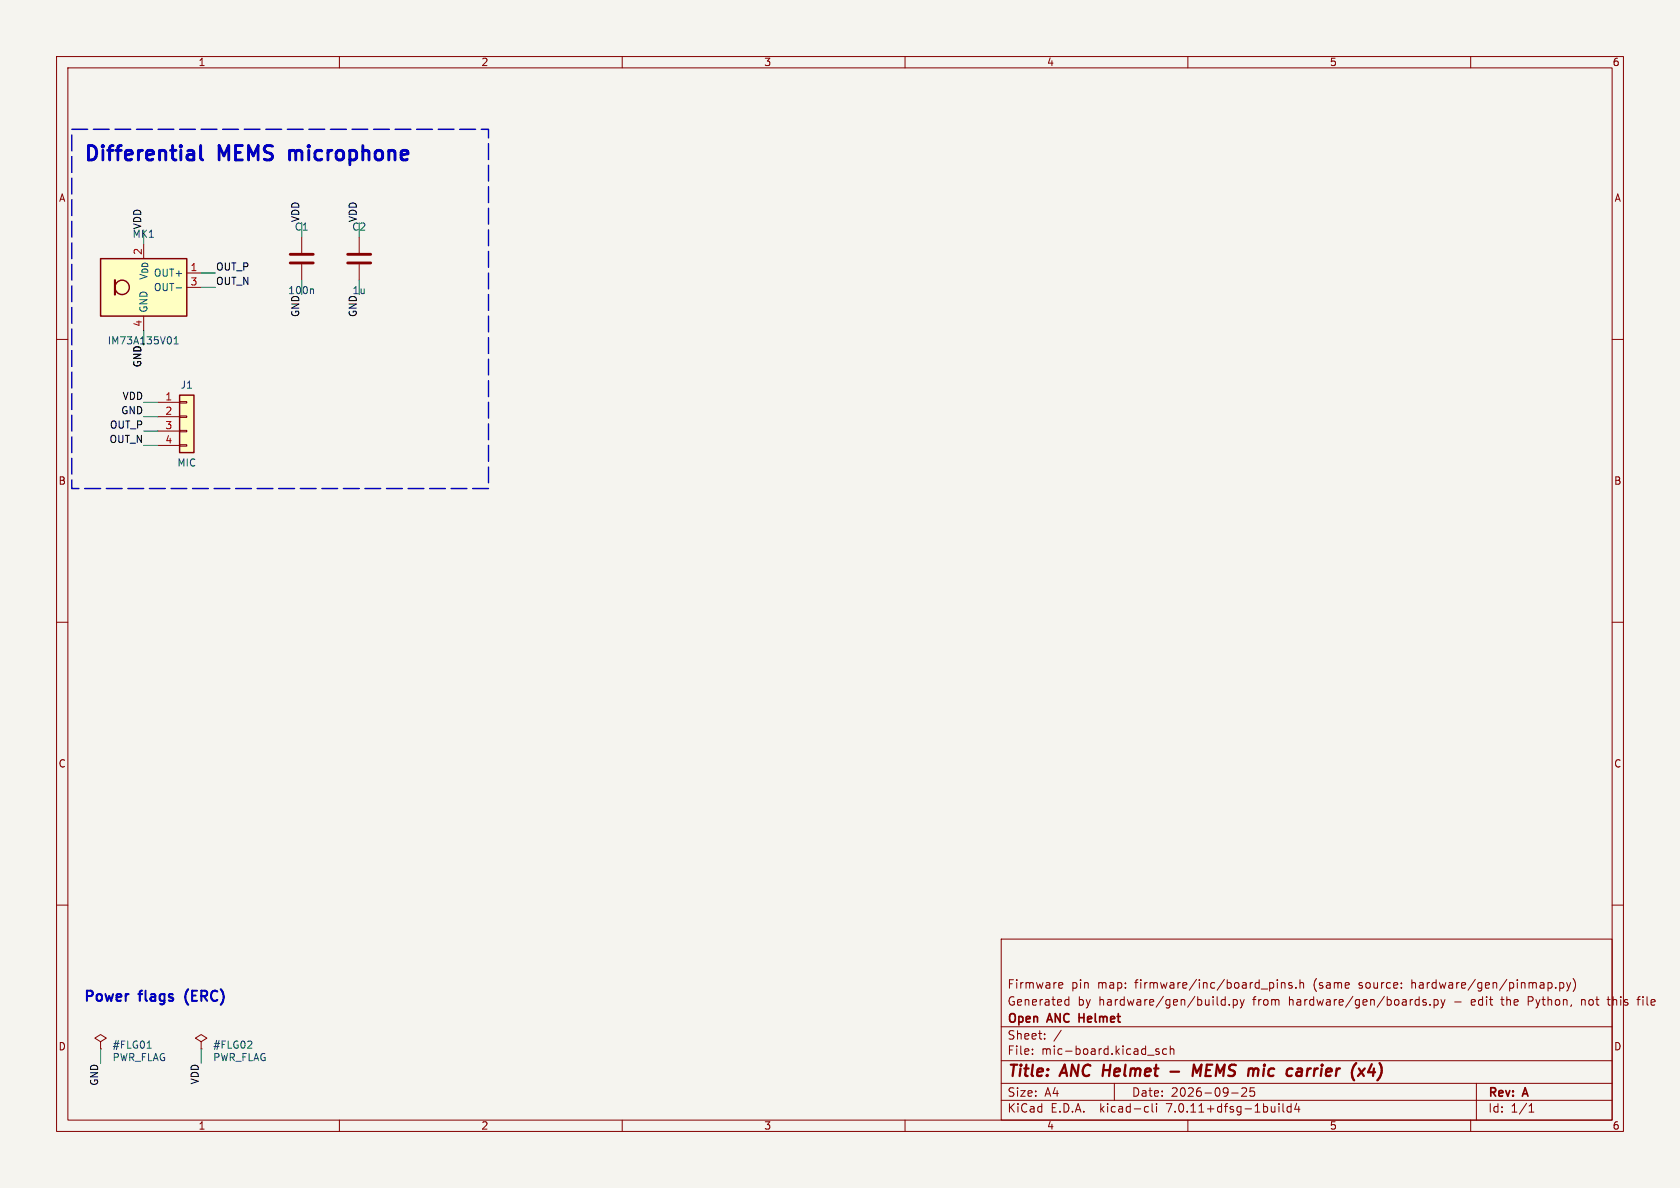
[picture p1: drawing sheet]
(kicad_sch (version 20230121) (generator eeschema)
 (paper "A4")
 (title_block (title "ANC Helmet - MEMS mic carrier (x4)") (date "2026-09-25") (rev "A") (company "Open ANC Helmet")
  (comment 1 "Generated by hardware/gen/build.py from hardware/gen/boards.py - edit the Python, not this file")
  (comment 2 "Firmware pin map: firmware/inc/board_pins.h (same source: hardware/gen/pinmap.py)"))
 (lib_symbols
 (symbol "Sensor_Audio:IM73A135V01" (in_bom yes) (on_board yes)
  (property "Reference" "MK" (at 5.08 6.35 0) (effects (font (size 1.27 1.27))))
  (property "Value" "IM73A135V01" (at 11.43 -6.35 0) (effects (font (size 1.27 1.27))))
  (property "Footprint" "Sensor_Audio:Infineon_PG-LLGA-5-2" (at 0 19.05 0) (effects (font (size 1.27 1.27)) hide))
  (property "Datasheet" "https://www.infineon.com/dgdl/Infineon-IM73A135-DataSheet-v01_00-EN.pdf?fileId=8ac78c8c7f2a768a017fadec36b84500" (at 0 -17.78 0) (effects (font (size 1.27 1.27)) hide))
  (symbol "IM73A135V01_1_1"
   (rectangle (start -7.62 5.08) (end 7.62 -5.08) (stroke (width 0.254) (type default)) (fill (type background)))
   (circle (center -3.81 0) (radius 1.27) (stroke (width 0.254) (type default)) (fill (type none)))
   (polyline (pts (xy -5.08 1.27) (xy -5.08 -1.27)) (stroke (width 0.381) (type default)) (fill (type none)))
   (pin output line (at 10.16 2.54 180) (length 2.54) (name "OUT+" (effects (font (size 1.27 1.27)))) (number "1" (effects (font (size 1.27 1.27)))))
   (pin power_in line (at 0 7.62 270) (length 2.54) (name "V_{DD}" (effects (font (size 1.27 1.27)))) (number "2" (effects (font (size 1.27 1.27)))))
   (pin output line (at 10.16 0 180) (length 2.54) (name "OUT-" (effects (font (size 1.27 1.27)))) (number "3" (effects (font (size 1.27 1.27)))))
   (pin power_in line (at 0 -7.62 90) (length 2.54) (name "GND" (effects (font (size 1.27 1.27)))) (number "4" (effects (font (size 1.27 1.27)))))
   (pin passive line (at 0 -7.62 90) (length 2.54) hide (name "GND" (effects (font (size 1.27 1.27)))) (number "5" (effects (font (size 1.27 1.27)))))))
 (symbol "Device:C"
  (pin_numbers hide)
  (pin_names
   (offset 0.254)) (in_bom yes) (on_board yes)
  (property "Reference" "C" (at 0.635 2.54 0) (effects (font (size 1.27 1.27)) (justify left)))
  (property "Value" "C" (at 0.635 -2.54 0) (effects (font (size 1.27 1.27)) (justify left)))
  (property "Footprint" "" (at 0.9652 -3.81 0) (effects (font (size 1.27 1.27)) hide))
  (property "Datasheet" "~" (at 0 0 0) (effects (font (size 1.27 1.27)) hide))
  (symbol "C_0_1"
   (polyline (pts (xy -2.032 -0.762) (xy 2.032 -0.762)) (stroke (width 0.508) (type default)) (fill (type none)))
   (polyline (pts (xy -2.032 0.762) (xy 2.032 0.762)) (stroke (width 0.508) (type default)) (fill (type none))))
  (symbol "C_1_1"
   (pin passive line (at 0 3.81 270) (length 2.794) (name "~" (effects (font (size 1.27 1.27)))) (number "1" (effects (font (size 1.27 1.27)))))
   (pin passive line (at 0 -3.81 90) (length 2.794) (name "~" (effects (font (size 1.27 1.27)))) (number "2" (effects (font (size 1.27 1.27)))))))
 (symbol "Connector_Generic:Conn_01x04"
  (pin_names
   (offset 1.016) hide) (in_bom yes) (on_board yes)
  (property "Reference" "J" (at 0 5.08 0) (effects (font (size 1.27 1.27))))
  (property "Value" "Conn_01x04" (at 0 -7.62 0) (effects (font (size 1.27 1.27))))
  (property "Footprint" "" (at 0 0 0) (effects (font (size 1.27 1.27)) hide))
  (property "Datasheet" "~" (at 0 0 0) (effects (font (size 1.27 1.27)) hide))
  (symbol "Conn_01x04_1_1"
   (rectangle (start -1.27 -4.953) (end 0 -5.207) (stroke (width 0.1524) (type default)) (fill (type none)))
   (rectangle (start -1.27 -2.413) (end 0 -2.667) (stroke (width 0.1524) (type default)) (fill (type none)))
   (rectangle (start -1.27 0.127) (end 0 -0.127) (stroke (width 0.1524) (type default)) (fill (type none)))
   (rectangle (start -1.27 2.667) (end 0 2.413) (stroke (width 0.1524) (type default)) (fill (type none)))
   (rectangle (start -1.27 3.81) (end 1.27 -6.35) (stroke (width 0.254) (type default)) (fill (type background)))
   (pin passive line (at -5.08 2.54 0) (length 3.81) (name "Pin_1" (effects (font (size 1.27 1.27)))) (number "1" (effects (font (size 1.27 1.27)))))
   (pin passive line (at -5.08 0 0) (length 3.81) (name "Pin_2" (effects (font (size 1.27 1.27)))) (number "2" (effects (font (size 1.27 1.27)))))
   (pin passive line (at -5.08 -2.54 0) (length 3.81) (name "Pin_3" (effects (font (size 1.27 1.27)))) (number "3" (effects (font (size 1.27 1.27)))))
   (pin passive line (at -5.08 -5.08 0) (length 3.81) (name "Pin_4" (effects (font (size 1.27 1.27)))) (number "4" (effects (font (size 1.27 1.27)))))))
 (symbol "power:PWR_FLAG"
  (power)
  (pin_numbers hide)
  (pin_names
   (offset 0) hide) (in_bom yes) (on_board yes)
  (property "Reference" "#FLG" (at 0 1.905 0) (effects (font (size 1.27 1.27)) hide))
  (property "Value" "PWR_FLAG" (at 0 3.81 0) (effects (font (size 1.27 1.27))))
  (property "Footprint" "" (at 0 0 0) (effects (font (size 1.27 1.27)) hide))
  (property "Datasheet" "~" (at 0 0 0) (effects (font (size 1.27 1.27)) hide))
  (symbol "PWR_FLAG_0_0"
   (pin power_out line (at 0 0 90) (length 0) (name "pwr" (effects (font (size 1.27 1.27)))) (number "1" (effects (font (size 1.27 1.27))))))
  (symbol "PWR_FLAG_0_1"
   (polyline (pts (xy 0 0) (xy 0 1.27) (xy -1.016 1.905) (xy 0 2.54) (xy 1.016 1.905) (xy 0 1.27)) (stroke (width 0) (type default)) (fill (type none))))))
 (text "Differential MEMS microphone" (at 14.7 28.86 0) (effects (font (size 2.54 2.54) bold) (justify left bottom)))
 (symbol (lib_id "Sensor_Audio:IM73A135V01") (at 25.4 50.8 0) (unit 1) (in_bom yes) (on_board yes) (dnp no)
  (property "Reference" "MK1" (at 25.4 41.38 0) (effects (font (size 1.27 1.27))))
  (property "Value" "IM73A135V01" (at 25.4 60.22 0) (effects (font (size 1.27 1.27))))
  (property "Footprint" "Sensor_Audio:Infineon_PG-LLGA-5-2" (at 25.4 50.8 0) (effects (font (size 1.27 1.27)) hide))
  (property "Datasheet" "" (at 25.4 50.8 0) (effects (font (size 1.27 1.27)) hide))
  (property "MPN" "IM73A135V01XTSA1" (at 25.4 50.8 0) (effects (font (size 1.27 1.27)) hide))
  (property "Note" "top port: the sound hole faces away from the PCB" (at 25.4 50.8 0) (effects (font (size 1.27 1.27)) hide)) (pin "1") (pin "2") (pin "3") (pin "4") (pin "5"))
 (wire (pts (xy 35.56 48.26) (xy 38.1 48.26)) (stroke (width 0) (type default)))
 (label "OUT_P" (at 38.1 48.26 0) (fields_autoplaced) (effects (font (size 1.27 1.27)) (justify left bottom)))
 (wire (pts (xy 25.4 43.18) (xy 25.4 40.64)) (stroke (width 0) (type default)))
 (label "VDD" (at 25.4 40.64 90) (fields_autoplaced) (effects (font (size 1.27 1.27)) (justify left bottom)))
 (wire (pts (xy 35.56 50.8) (xy 38.1 50.8)) (stroke (width 0) (type default)))
 (label "OUT_N" (at 38.1 50.8 0) (fields_autoplaced) (effects (font (size 1.27 1.27)) (justify left bottom)))
 (wire (pts (xy 25.4 58.42) (xy 25.4 60.96)) (stroke (width 0) (type default)))
 (label "GND" (at 25.4 60.96 270) (fields_autoplaced) (effects (font (size 1.27 1.27)) (justify right bottom)))
 (wire (pts (xy 25.4 58.42) (xy 25.4 60.96)) (stroke (width 0) (type default)))
 (label "GND" (at 25.4 60.96 270) (fields_autoplaced) (effects (font (size 1.27 1.27)) (justify right bottom)))
 (symbol (lib_id "Device:C") (at 53.34 45.72 0) (unit 1) (in_bom yes) (on_board yes) (dnp no)
  (property "Reference" "C1" (at 53.34 40.11 0) (effects (font (size 1.27 1.27))))
  (property "Value" "100n" (at 53.34 51.33 0) (effects (font (size 1.27 1.27))))
  (property "Footprint" "Capacitor_SMD:C_0402_1005Metric" (at 53.34 45.72 0) (effects (font (size 1.27 1.27)) hide))
  (property "Datasheet" "" (at 53.34 45.72 0) (effects (font (size 1.27 1.27)) hide))
  (property "MPN" "100n X7R" (at 53.34 45.72 0) (effects (font (size 1.27 1.27)) hide)) (pin "1") (pin "2"))
 (wire (pts (xy 53.34 41.91) (xy 53.34 39.37)) (stroke (width 0) (type default)))
 (label "VDD" (at 53.34 39.37 90) (fields_autoplaced) (effects (font (size 1.27 1.27)) (justify left bottom)))
 (wire (pts (xy 53.34 49.53) (xy 53.34 52.07)) (stroke (width 0) (type default)))
 (label "GND" (at 53.34 52.07 270) (fields_autoplaced) (effects (font (size 1.27 1.27)) (justify right bottom)))
 (symbol (lib_id "Device:C") (at 63.5 45.72 0) (unit 1) (in_bom yes) (on_board yes) (dnp no)
  (property "Reference" "C2" (at 63.5 40.11 0) (effects (font (size 1.27 1.27))))
  (property "Value" "1u" (at 63.5 51.33 0) (effects (font (size 1.27 1.27))))
  (property "Footprint" "Capacitor_SMD:C_0402_1005Metric" (at 63.5 45.72 0) (effects (font (size 1.27 1.27)) hide))
  (property "Datasheet" "" (at 63.5 45.72 0) (effects (font (size 1.27 1.27)) hide))
  (property "MPN" "1u X5R" (at 63.5 45.72 0) (effects (font (size 1.27 1.27)) hide)) (pin "1") (pin "2"))
 (wire (pts (xy 63.5 41.91) (xy 63.5 39.37)) (stroke (width 0) (type default)))
 (label "VDD" (at 63.5 39.37 90) (fields_autoplaced) (effects (font (size 1.27 1.27)) (justify left bottom)))
 (wire (pts (xy 63.5 49.53) (xy 63.5 52.07)) (stroke (width 0) (type default)))
 (label "GND" (at 63.5 52.07 270) (fields_autoplaced) (effects (font (size 1.27 1.27)) (justify right bottom)))
 (symbol (lib_id "Connector_Generic:Conn_01x04") (at 33.02 73.66 0) (unit 1) (in_bom yes) (on_board yes) (dnp no)
  (property "Reference" "J1" (at 33.02 68.05 0) (effects (font (size 1.27 1.27))))
  (property "Value" "MIC" (at 33.02 81.81 0) (effects (font (size 1.27 1.27))))
  (property "Footprint" "Connector_JST:JST_SH_SM04B-SRSS-TB_1x04-1MP_P1.00mm_Horizontal" (at 33.02 73.66 0) (effects (font (size 1.27 1.27)) hide))
  (property "Datasheet" "" (at 33.02 73.66 0) (effects (font (size 1.27 1.27)) hide))
  (property "MPN" "JST SM04B-SRSS-TB" (at 33.02 73.66 0) (effects (font (size 1.27 1.27)) hide)) (pin "1") (pin "2") (pin "3") (pin "4"))
 (wire (pts (xy 27.94 71.12) (xy 25.4 71.12)) (stroke (width 0) (type default)))
 (label "VDD" (at 25.4 71.12 180) (fields_autoplaced) (effects (font (size 1.27 1.27)) (justify right bottom)))
 (wire (pts (xy 27.94 73.66) (xy 25.4 73.66)) (stroke (width 0) (type default)))
 (label "GND" (at 25.4 73.66 180) (fields_autoplaced) (effects (font (size 1.27 1.27)) (justify right bottom)))
 (wire (pts (xy 27.94 76.2) (xy 25.4 76.2)) (stroke (width 0) (type default)))
 (label "OUT_P" (at 25.4 76.2 180) (fields_autoplaced) (effects (font (size 1.27 1.27)) (justify right bottom)))
 (wire (pts (xy 27.94 78.74) (xy 25.4 78.74)) (stroke (width 0) (type default)))
 (label "OUT_N" (at 25.4 78.74 180) (fields_autoplaced) (effects (font (size 1.27 1.27)) (justify right bottom)))
 (rectangle (start 12.7 22.86) (end 86.36 86.36) (stroke (width 0.254) (type dash)) (fill (type none)))
 (text "Power flags (ERC)" (at 14.7 177.42 0) (effects (font (size 1.8 1.8) bold) (justify left bottom)))
 (symbol (lib_id "power:PWR_FLAG") (at 17.78 185.42 0) (unit 1) (in_bom yes) (on_board yes) (dnp no)
  (property "Reference" "#FLG01" (at 19.8 184.72 0) (effects (font (size 1.27 1.27)) (justify left)))
  (property "Value" "PWR_FLAG" (at 19.8 186.92 0) (effects (font (size 1.27 1.27)) (justify left)))
  (property "Footprint" "" (at 17.78 185.42 0) (effects (font (size 1.27 1.27)) hide))
  (property "Datasheet" "" (at 17.78 185.42 0) (effects (font (size 1.27 1.27)) hide)) (pin "1"))
 (wire (pts (xy 17.78 185.42) (xy 17.78 187.96)) (stroke (width 0) (type default)))
 (label "GND" (at 17.78 187.96 270) (fields_autoplaced) (effects (font (size 1.27 1.27)) (justify right bottom)))
 (symbol (lib_id "power:PWR_FLAG") (at 35.56 185.42 0) (unit 1) (in_bom yes) (on_board yes) (dnp no)
  (property "Reference" "#FLG02" (at 37.58 184.72 0) (effects (font (size 1.27 1.27)) (justify left)))
  (property "Value" "PWR_FLAG" (at 37.58 186.92 0) (effects (font (size 1.27 1.27)) (justify left)))
  (property "Footprint" "" (at 35.56 185.42 0) (effects (font (size 1.27 1.27)) hide))
  (property "Datasheet" "" (at 35.56 185.42 0) (effects (font (size 1.27 1.27)) hide)) (pin "1"))
 (wire (pts (xy 35.56 185.42) (xy 35.56 187.96)) (stroke (width 0) (type default)))
 (label "VDD" (at 35.56 187.96 270) (fields_autoplaced) (effects (font (size 1.27 1.27)) (justify right bottom)))
 (sheet_instances (path "" (page "1"))))
